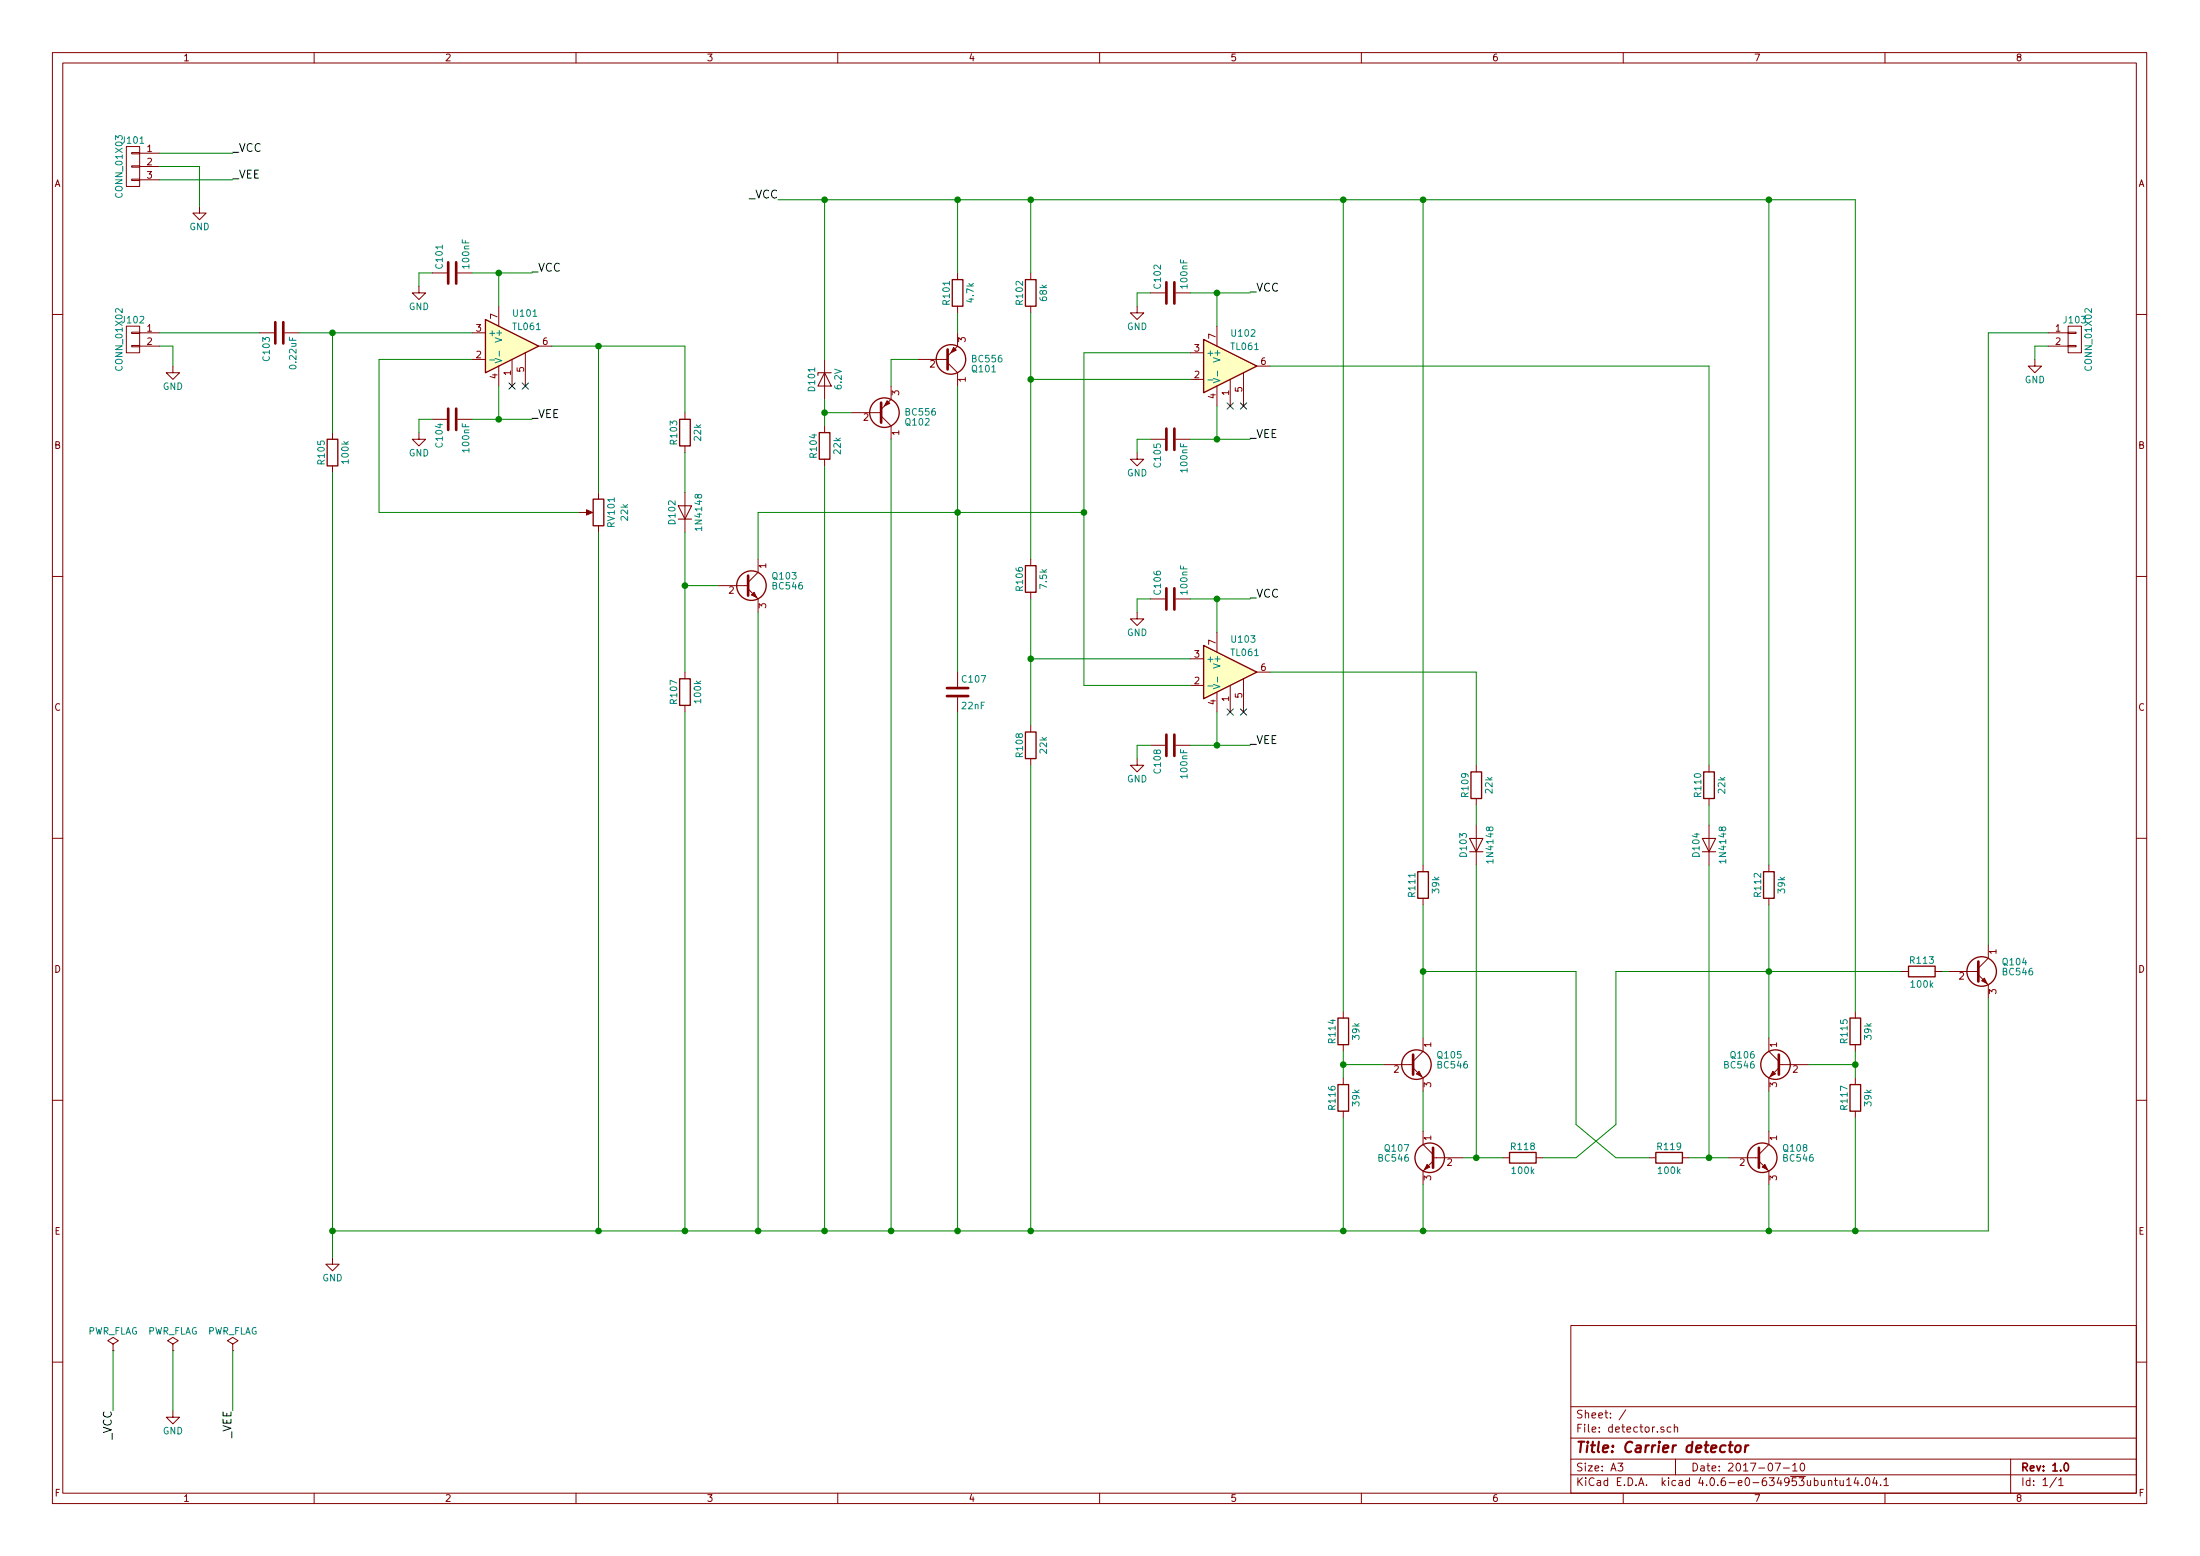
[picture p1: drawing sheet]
EESchema Schematic File Version 2
LIBS:power
LIBS:device
LIBS:transistors
LIBS:conn
LIBS:linear
LIBS:regul
LIBS:74xx
LIBS:cmos4000
LIBS:adc-dac
LIBS:memory
LIBS:xilinx
LIBS:microcontrollers
LIBS:dsp
LIBS:microchip
LIBS:analog_switches
LIBS:motorola
LIBS:texas
LIBS:intel
LIBS:audio
LIBS:interface
LIBS:digital-audio
LIBS:philips
LIBS:display
LIBS:cypress
LIBS:siliconi
LIBS:opto
LIBS:atmel
LIBS:contrib
LIBS:valves
LIBS:74xgxx
LIBS:ac-dc
LIBS:actel
LIBS:allegro
LIBS:Altera
LIBS:analog_devices
LIBS:battery_management
LIBS:bbd
LIBS:bosch
LIBS:brooktre
LIBS:cmos_ieee
LIBS:dc-dc
LIBS:diode
LIBS:elec-unifil
LIBS:ESD_Protection
LIBS:ftdi
LIBS:gennum
LIBS:graphic
LIBS:hc11
LIBS:ir
LIBS:Lattice
LIBS:leds
LIBS:logo
LIBS:maxim
LIBS:mechanical
LIBS:microchip_dspic33dsc
LIBS:microchip_pic10mcu
LIBS:microchip_pic12mcu
LIBS:microchip_pic16mcu
LIBS:microchip_pic18mcu
LIBS:microchip_pic24mcu
LIBS:microchip_pic32mcu
LIBS:modules
LIBS:motor_drivers
LIBS:motors
LIBS:msp430
LIBS:nordicsemi
LIBS:nxp
LIBS:nxp_armmcu
LIBS:onsemi
LIBS:Oscillators
LIBS:powerint
LIBS:Power_Management
LIBS:pspice
LIBS:references
LIBS:relays
LIBS:rfcom
LIBS:sensors
LIBS:silabs
LIBS:stm8
LIBS:stm32
LIBS:supertex
LIBS:switches
LIBS:transf
LIBS:triac_thyristor
LIBS:ttl_ieee
LIBS:video
LIBS:wiznet
LIBS:Worldsemi
LIBS:Xicor
LIBS:zetex
LIBS:Zilog
LIBS:detector-cache
EELAYER 25 0
EELAYER END
$Descr A3 16535 11693
encoding utf-8
Sheet 1 1
Title "Carrier detector"
Date "2017-07-10"
Rev "1.0"
Comp ""
Comment1 ""
Comment2 ""
Comment3 ""
Comment4 ""
$EndDescr
$Comp
L R R103
U 1 1
P 5150 3250
F 0 "R103" V 5230 3250 50  0000 C CNN
F 1 "22k" V 5050 3250 50  0000 C CNN
F 2 "Resistors_THT:R_Axial_DIN0207_L6.3mm_D2.5mm_P10.16mm_Horizontal" V 5080 3250 50  0001 C CNN
F 3 "" H 5150 3250 50  0001 C CNN
	1    5150 3250
	-1   0    0    -1  
$EndComp
$Comp
L TL061 U101
U 1 1
P 3850 2600
F 0 "U101" H 3850 2850 50  0000 L CNN
F 1 "TL061" H 3850 2750 50  0000 L CNN
F 2 "Housings_DIP:DIP-8_W7.62mm_LongPads" H 3900 2650 50  0001 C CNN
F 3 "" H 4000 2750 50  0001 C CNN
	1    3850 2600
	1    0    0    -1  
$EndComp
NoConn ~ 3850 2900
NoConn ~ 3950 2900
Text Label 4000 2050 0    60   ~ 0
_VCC
Text Label 4000 3150 0    60   ~ 0
_VEE
$Comp
L C C101
U 1 1
P 3400 2050
F 0 "C101" H 3425 2150 50  0000 L CNN
F 1 "100nF" H 3425 1950 50  0000 L CNN
F 2 "Capacitors_THT:C_Rect_L11.0mm_W4.3mm_P10.00mm_MKT" H 3438 1900 50  0001 C CNN
F 3 "" H 3400 2050 50  0001 C CNN
	1    3400 2050
	0    -1   -1   0   
$EndComp
$Comp
L C C104
U 1 1
P 3400 3150
F 0 "C104" H 3425 3250 50  0000 L CNN
F 1 "100nF" H 3425 3050 50  0000 L CNN
F 2 "Capacitors_THT:C_Rect_L13.0mm_W6.0mm_P10.00mm_FKS3_FKP3_MKS4" H 3438 3000 50  0001 C CNN
F 3 "" H 3400 3150 50  0001 C CNN
	1    3400 3150
	0    -1   1    0   
$EndComp
$Comp
L GND #PWR01
U 1 1
P 3150 2150
F 0 "#PWR01" H 3150 1900 50  0001 C CNN
F 1 "GND" H 3150 2000 50  0000 C CNN
F 2 "" H 3150 2150 50  0001 C CNN
F 3 "" H 3150 2150 50  0001 C CNN
	1    3150 2150
	1    0    0    -1  
$EndComp
$Comp
L GND #PWR02
U 1 1
P 3150 3250
F 0 "#PWR02" H 3150 3000 50  0001 C CNN
F 1 "GND" H 3150 3100 50  0000 C CNN
F 2 "" H 3150 3250 50  0001 C CNN
F 3 "" H 3150 3250 50  0001 C CNN
	1    3150 3250
	1    0    0    -1  
$EndComp
$Comp
L POT RV101
U 1 1
P 4500 3850
F 0 "RV101" V 4400 3850 50  0000 C CNN
F 1 "22k" V 4300 3850 50  0000 C CNN
F 2 "Potentiometers:Potentiometer_Trimmer_Piher_PT-10h3.8_Vertical_Px3.8mm_Py5.0mm" H 4500 3850 50  0001 C CNN
F 3 "" H 4500 3850 50  0001 C CNN
	1    4500 3850
	-1   0    0    -1  
$EndComp
$Comp
L C C103
U 1 1
P 2100 2500
F 0 "C103" H 2125 2600 50  0000 L CNN
F 1 "0.22uF" H 2125 2400 50  0000 L CNN
F 2 "Capacitors_THT:C_Rect_L7.0mm_W6.0mm_P5.00mm" H 2138 2350 50  0001 C CNN
F 3 "" H 2100 2500 50  0001 C CNN
	1    2100 2500
	0    -1   1    0   
$EndComp
$Comp
L R R105
U 1 1
P 2500 3400
F 0 "R105" V 2580 3400 50  0000 C CNN
F 1 "100k" V 2400 3400 50  0000 C CNN
F 2 "Resistors_THT:R_Axial_DIN0207_L6.3mm_D2.5mm_P10.16mm_Horizontal" V 2430 3400 50  0001 C CNN
F 3 "" H 2500 3400 50  0001 C CNN
	1    2500 3400
	-1   0    0    -1  
$EndComp
$Comp
L 1N4148 D102
U 1 1
P 5150 3850
F 0 "D102" H 5150 3950 50  0000 C CNN
F 1 "1N4148" H 5150 3750 50  0000 C CNN
F 2 "Diodes_THT:D_DO-35_SOD27_P7.62mm_Horizontal" H 5150 3675 50  0001 C CNN
F 3 "" H 5150 3850 50  0001 C CNN
	1    5150 3850
	0    -1   -1   0   
$EndComp
$Comp
L R R107
U 1 1
P 5150 5200
F 0 "R107" V 5230 5200 50  0000 C CNN
F 1 "100k" V 5050 5200 50  0000 C CNN
F 2 "Resistors_THT:R_Axial_DIN0207_L6.3mm_D2.5mm_P10.16mm_Horizontal" V 5080 5200 50  0001 C CNN
F 3 "" H 5150 5200 50  0001 C CNN
	1    5150 5200
	-1   0    0    -1  
$EndComp
$Comp
L BC546 Q103
U 1 1
P 5600 4400
F 0 "Q103" H 5800 4475 50  0000 L CNN
F 1 "BC546" H 5800 4400 50  0000 L CNN
F 2 "TO_SOT_Packages_THT:TO-92_Inline_Wide" H 5800 4325 50  0001 L CIN
F 3 "" H 5600 4400 50  0001 L CNN
	1    5600 4400
	1    0    0    -1  
$EndComp
$Comp
L C C107
U 1 1
P 7200 5200
F 0 "C107" H 7225 5300 50  0000 L CNN
F 1 "22nF" H 7225 5100 50  0000 L CNN
F 2 "Capacitors_THT:C_Rect_L7.2mm_W2.5mm_P5.00mm_FKS2_FKP2_MKS2_MKP2" H 7238 5050 50  0001 C CNN
F 3 "" H 7200 5200 50  0001 C CNN
	1    7200 5200
	1    0    0    -1  
$EndComp
$Comp
L GND #PWR03
U 1 1
P 2500 9450
F 0 "#PWR03" H 2500 9200 50  0001 C CNN
F 1 "GND" H 2500 9300 50  0000 C CNN
F 2 "" H 2500 9450 50  0001 C CNN
F 3 "" H 2500 9450 50  0001 C CNN
	1    2500 9450
	1    0    0    -1  
$EndComp
$Comp
L BC556 Q101
U 1 1
P 7100 2700
F 0 "Q101" H 7300 2775 50  0000 L CNN
F 1 "BC556" H 7300 2700 50  0000 L CNN
F 2 "TO_SOT_Packages_THT:TO-92_Inline_Wide" H 7300 2625 50  0001 L CIN
F 3 "" H 7100 2700 50  0001 L CNN
	1    7100 2700
	1    0    0    1   
$EndComp
$Comp
L R R101
U 1 1
P 7200 2200
F 0 "R101" V 7280 2200 50  0000 C CNN
F 1 "4.7k" V 7100 2200 50  0000 C CNN
F 2 "Resistors_THT:R_Axial_DIN0207_L6.3mm_D2.5mm_P10.16mm_Horizontal" V 7130 2200 50  0001 C CNN
F 3 "" H 7200 2200 50  0001 C CNN
	1    7200 2200
	-1   0    0    -1  
$EndComp
Text Label 5850 1500 2    60   ~ 0
_VCC
$Comp
L BC556 Q102
U 1 1
P 6600 3100
F 0 "Q102" H 6800 3175 50  0000 L CNN
F 1 "BC556" H 6800 3100 50  0000 L CNN
F 2 "TO_SOT_Packages_THT:TO-92_Inline_Wide" H 6800 3025 50  0001 L CIN
F 3 "" H 6600 3100 50  0001 L CNN
	1    6600 3100
	1    0    0    1   
$EndComp
$Comp
L D_Zener D101
U 1 1
P 6200 2850
F 0 "D101" H 6200 2950 50  0000 C CNN
F 1 "6.2V" H 6200 2750 50  0000 C CNN
F 2 "Diodes_THT:D_DO-35_SOD27_P7.62mm_Horizontal" H 6200 2850 50  0001 C CNN
F 3 "" H 6200 2850 50  0001 C CNN
	1    6200 2850
	0    -1   1    0   
$EndComp
$Comp
L R R104
U 1 1
P 6200 3350
F 0 "R104" V 6280 3350 50  0000 C CNN
F 1 "22k" V 6100 3350 50  0000 C CNN
F 2 "Resistors_THT:R_Axial_DIN0207_L6.3mm_D2.5mm_P10.16mm_Horizontal" V 6130 3350 50  0001 C CNN
F 3 "" H 6200 3350 50  0001 C CNN
	1    6200 3350
	-1   0    0    -1  
$EndComp
$Comp
L R R102
U 1 1
P 7750 2200
F 0 "R102" V 7830 2200 50  0000 C CNN
F 1 "68k" V 7650 2200 50  0000 C CNN
F 2 "Resistors_THT:R_Axial_DIN0414_L11.9mm_D4.5mm_P20.32mm_Horizontal" V 7680 2200 50  0001 C CNN
F 3 "" H 7750 2200 50  0001 C CNN
	1    7750 2200
	-1   0    0    -1  
$EndComp
$Comp
L R R106
U 1 1
P 7750 4350
F 0 "R106" V 7830 4350 50  0000 C CNN
F 1 "7.5k" V 7650 4350 50  0000 C CNN
F 2 "Resistors_THT:R_Axial_DIN0414_L11.9mm_D4.5mm_P20.32mm_Horizontal" V 7680 4350 50  0001 C CNN
F 3 "" H 7750 4350 50  0001 C CNN
	1    7750 4350
	-1   0    0    -1  
$EndComp
$Comp
L R R108
U 1 1
P 7750 5600
F 0 "R108" V 7830 5600 50  0000 C CNN
F 1 "22k" V 7650 5600 50  0000 C CNN
F 2 "Resistors_THT:R_Axial_DIN0207_L6.3mm_D2.5mm_P10.16mm_Horizontal" V 7680 5600 50  0001 C CNN
F 3 "" H 7750 5600 50  0001 C CNN
	1    7750 5600
	-1   0    0    -1  
$EndComp
$Comp
L R R109
U 1 1
P 11100 5900
F 0 "R109" V 11180 5900 50  0000 C CNN
F 1 "22k" V 11000 5900 50  0000 C CNN
F 2 "Resistors_THT:R_Axial_DIN0207_L6.3mm_D2.5mm_P10.16mm_Horizontal" V 11030 5900 50  0001 C CNN
F 3 "" H 11100 5900 50  0001 C CNN
	1    11100 5900
	-1   0    0    1   
$EndComp
$Comp
L 1N4148 D103
U 1 1
P 11100 6350
F 0 "D103" H 11100 6450 50  0000 C CNN
F 1 "1N4148" H 11100 6250 50  0000 C CNN
F 2 "Diodes_THT:D_DO-35_SOD27_P7.62mm_Horizontal" H 11100 6175 50  0001 C CNN
F 3 "" H 11100 6350 50  0001 C CNN
	1    11100 6350
	0    -1   -1   0   
$EndComp
$Comp
L TL061 U102
U 1 1
P 9250 2750
F 0 "U102" H 9250 3000 50  0000 L CNN
F 1 "TL061" H 9250 2900 50  0000 L CNN
F 2 "Housings_DIP:DIP-8_W7.62mm_LongPads" H 9300 2800 50  0001 C CNN
F 3 "" H 9400 2900 50  0001 C CNN
	1    9250 2750
	1    0    0    -1  
$EndComp
NoConn ~ 9250 3050
NoConn ~ 9350 3050
Text Label 9400 2200 0    60   ~ 0
_VCC
Text Label 9400 3300 0    60   ~ 0
_VEE
$Comp
L C C102
U 1 1
P 8800 2200
F 0 "C102" H 8825 2300 50  0000 L CNN
F 1 "100nF" H 8825 2100 50  0000 L CNN
F 2 "Capacitors_THT:C_Rect_L11.0mm_W4.3mm_P10.00mm_MKT" H 8838 2050 50  0001 C CNN
F 3 "" H 8800 2200 50  0001 C CNN
	1    8800 2200
	0    -1   -1   0   
$EndComp
$Comp
L C C105
U 1 1
P 8800 3300
F 0 "C105" H 8825 3400 50  0000 L CNN
F 1 "100nF" H 8825 3200 50  0000 L CNN
F 2 "Capacitors_THT:C_Rect_L13.0mm_W6.0mm_P10.00mm_FKS3_FKP3_MKS4" H 8838 3150 50  0001 C CNN
F 3 "" H 8800 3300 50  0001 C CNN
	1    8800 3300
	0    -1   1    0   
$EndComp
$Comp
L GND #PWR04
U 1 1
P 8550 2300
F 0 "#PWR04" H 8550 2050 50  0001 C CNN
F 1 "GND" H 8550 2150 50  0000 C CNN
F 2 "" H 8550 2300 50  0001 C CNN
F 3 "" H 8550 2300 50  0001 C CNN
	1    8550 2300
	1    0    0    -1  
$EndComp
$Comp
L GND #PWR05
U 1 1
P 8550 3400
F 0 "#PWR05" H 8550 3150 50  0001 C CNN
F 1 "GND" H 8550 3250 50  0000 C CNN
F 2 "" H 8550 3400 50  0001 C CNN
F 3 "" H 8550 3400 50  0001 C CNN
	1    8550 3400
	1    0    0    -1  
$EndComp
$Comp
L TL061 U103
U 1 1
P 9250 5050
F 0 "U103" H 9250 5300 50  0000 L CNN
F 1 "TL061" H 9250 5200 50  0000 L CNN
F 2 "Housings_DIP:DIP-8_W7.62mm_LongPads" H 9300 5100 50  0001 C CNN
F 3 "" H 9400 5200 50  0001 C CNN
	1    9250 5050
	1    0    0    -1  
$EndComp
NoConn ~ 9250 5350
NoConn ~ 9350 5350
Text Label 9400 4500 0    60   ~ 0
_VCC
Text Label 9400 5600 0    60   ~ 0
_VEE
$Comp
L C C106
U 1 1
P 8800 4500
F 0 "C106" H 8825 4600 50  0000 L CNN
F 1 "100nF" H 8825 4400 50  0000 L CNN
F 2 "Capacitors_THT:C_Rect_L13.0mm_W6.0mm_P10.00mm_FKS3_FKP3_MKS4" H 8838 4350 50  0001 C CNN
F 3 "" H 8800 4500 50  0001 C CNN
	1    8800 4500
	0    -1   -1   0   
$EndComp
$Comp
L C C108
U 1 1
P 8800 5600
F 0 "C108" H 8825 5700 50  0000 L CNN
F 1 "100nF" H 8825 5500 50  0000 L CNN
F 2 "Capacitors_THT:C_Rect_L13.0mm_W6.0mm_P10.00mm_FKS3_FKP3_MKS4" H 8838 5450 50  0001 C CNN
F 3 "" H 8800 5600 50  0001 C CNN
	1    8800 5600
	0    -1   1    0   
$EndComp
$Comp
L GND #PWR06
U 1 1
P 8550 4600
F 0 "#PWR06" H 8550 4350 50  0001 C CNN
F 1 "GND" H 8550 4450 50  0000 C CNN
F 2 "" H 8550 4600 50  0001 C CNN
F 3 "" H 8550 4600 50  0001 C CNN
	1    8550 4600
	1    0    0    -1  
$EndComp
$Comp
L GND #PWR07
U 1 1
P 8550 5700
F 0 "#PWR07" H 8550 5450 50  0001 C CNN
F 1 "GND" H 8550 5550 50  0000 C CNN
F 2 "" H 8550 5700 50  0001 C CNN
F 3 "" H 8550 5700 50  0001 C CNN
	1    8550 5700
	1    0    0    -1  
$EndComp
$Comp
L BC546 Q105
U 1 1
P 10600 8000
F 0 "Q105" H 10800 8075 50  0000 L CNN
F 1 "BC546" H 10800 8000 50  0000 L CNN
F 2 "TO_SOT_Packages_THT:TO-92_Inline_Wide" H 10800 7925 50  0001 L CIN
F 3 "" H 10600 8000 50  0001 L CNN
	1    10600 8000
	1    0    0    -1  
$EndComp
$Comp
L BC546 Q106
U 1 1
P 13400 8000
F 0 "Q106" H 13600 8075 50  0000 L CNN
F 1 "BC546" H 13600 8000 50  0000 L CNN
F 2 "TO_SOT_Packages_THT:TO-92_Inline_Wide" H 13600 7925 50  0001 L CIN
F 3 "" H 13400 8000 50  0001 L CNN
	1    13400 8000
	-1   0    0    -1  
$EndComp
$Comp
L BC546 Q107
U 1 1
P 10800 8700
F 0 "Q107" H 11000 8775 50  0000 L CNN
F 1 "BC546" H 11000 8700 50  0000 L CNN
F 2 "TO_SOT_Packages_THT:TO-92_Inline_Wide" H 11000 8625 50  0001 L CIN
F 3 "" H 10800 8700 50  0001 L CNN
	1    10800 8700
	-1   0    0    -1  
$EndComp
$Comp
L BC546 Q108
U 1 1
P 13200 8700
F 0 "Q108" H 13400 8775 50  0000 L CNN
F 1 "BC546" H 13400 8700 50  0000 L CNN
F 2 "TO_SOT_Packages_THT:TO-92_Inline_Wide" H 13400 8625 50  0001 L CIN
F 3 "" H 13200 8700 50  0001 L CNN
	1    13200 8700
	1    0    0    -1  
$EndComp
$Comp
L R R111
U 1 1
P 10700 6650
F 0 "R111" V 10780 6650 50  0000 C CNN
F 1 "39k" V 10600 6650 50  0000 C CNN
F 2 "Resistors_THT:R_Axial_DIN0411_L9.9mm_D3.6mm_P15.24mm_Horizontal" V 10630 6650 50  0001 C CNN
F 3 "" H 10700 6650 50  0001 C CNN
	1    10700 6650
	-1   0    0    -1  
$EndComp
$Comp
L R R112
U 1 1
P 13300 6650
F 0 "R112" V 13380 6650 50  0000 C CNN
F 1 "39k" V 13200 6650 50  0000 C CNN
F 2 "Resistors_THT:R_Axial_DIN0411_L9.9mm_D3.6mm_P15.24mm_Horizontal" V 13230 6650 50  0001 C CNN
F 3 "" H 13300 6650 50  0001 C CNN
	1    13300 6650
	-1   0    0    -1  
$EndComp
$Comp
L R R118
U 1 1
P 11450 8700
F 0 "R118" V 11530 8700 50  0000 C CNN
F 1 "100k" V 11350 8700 50  0000 C CNN
F 2 "Resistors_THT:R_Axial_DIN0207_L6.3mm_D2.5mm_P10.16mm_Horizontal" V 11380 8700 50  0001 C CNN
F 3 "" H 11450 8700 50  0001 C CNN
	1    11450 8700
	0    -1   -1   0   
$EndComp
$Comp
L R R119
U 1 1
P 12550 8700
F 0 "R119" V 12630 8700 50  0000 C CNN
F 1 "100k" V 12450 8700 50  0000 C CNN
F 2 "Resistors_THT:R_Axial_DIN0207_L6.3mm_D2.5mm_P10.16mm_Horizontal" V 12480 8700 50  0001 C CNN
F 3 "" H 12550 8700 50  0001 C CNN
	1    12550 8700
	0    -1   -1   0   
$EndComp
$Comp
L R R114
U 1 1
P 10100 7750
F 0 "R114" V 10180 7750 50  0000 C CNN
F 1 "39k" V 10000 7750 50  0000 C CNN
F 2 "Resistors_THT:R_Axial_DIN0411_L9.9mm_D3.6mm_P15.24mm_Horizontal" V 10030 7750 50  0001 C CNN
F 3 "" H 10100 7750 50  0001 C CNN
	1    10100 7750
	-1   0    0    -1  
$EndComp
$Comp
L R R116
U 1 1
P 10100 8250
F 0 "R116" V 10180 8250 50  0000 C CNN
F 1 "39k" V 10000 8250 50  0000 C CNN
F 2 "Resistors_THT:R_Axial_DIN0411_L9.9mm_D3.6mm_P15.24mm_Horizontal" V 10030 8250 50  0001 C CNN
F 3 "" H 10100 8250 50  0001 C CNN
	1    10100 8250
	-1   0    0    -1  
$EndComp
$Comp
L R R115
U 1 1
P 13950 7750
F 0 "R115" V 14030 7750 50  0000 C CNN
F 1 "39k" V 13850 7750 50  0000 C CNN
F 2 "Resistors_THT:R_Axial_DIN0411_L9.9mm_D3.6mm_P15.24mm_Horizontal" V 13880 7750 50  0001 C CNN
F 3 "" H 13950 7750 50  0001 C CNN
	1    13950 7750
	-1   0    0    -1  
$EndComp
$Comp
L R R117
U 1 1
P 13950 8250
F 0 "R117" V 14030 8250 50  0000 C CNN
F 1 "39k" V 13850 8250 50  0000 C CNN
F 2 "Resistors_THT:R_Axial_DIN0411_L9.9mm_D3.6mm_P15.24mm_Horizontal" V 13880 8250 50  0001 C CNN
F 3 "" H 13950 8250 50  0001 C CNN
	1    13950 8250
	-1   0    0    -1  
$EndComp
$Comp
L R R110
U 1 1
P 12850 5900
F 0 "R110" V 12930 5900 50  0000 C CNN
F 1 "22k" V 12750 5900 50  0000 C CNN
F 2 "Resistors_THT:R_Axial_DIN0207_L6.3mm_D2.5mm_P10.16mm_Horizontal" V 12780 5900 50  0001 C CNN
F 3 "" H 12850 5900 50  0001 C CNN
	1    12850 5900
	-1   0    0    1   
$EndComp
$Comp
L 1N4148 D104
U 1 1
P 12850 6350
F 0 "D104" H 12850 6450 50  0000 C CNN
F 1 "1N4148" H 12850 6250 50  0000 C CNN
F 2 "Diodes_THT:D_DO-35_SOD27_P7.62mm_Horizontal" H 12850 6175 50  0001 C CNN
F 3 "" H 12850 6350 50  0001 C CNN
	1    12850 6350
	0    -1   -1   0   
$EndComp
$Comp
L CONN_01X02 J103
U 1 1
P 15600 2550
F 0 "J103" H 15600 2700 50  0000 C CNN
F 1 "CONN_01X02" V 15700 2550 50  0000 C CNN
F 2 "Pin_Headers:Pin_Header_Straight_1x02_Pitch2.54mm" H 15600 2550 50  0001 C CNN
F 3 "" H 15600 2550 50  0001 C CNN
	1    15600 2550
	1    0    0    -1  
$EndComp
$Comp
L CONN_01X02 J102
U 1 1
P 1000 2550
F 0 "J102" H 1000 2700 50  0000 C CNN
F 1 "CONN_01X02" V 1100 2550 50  0000 C CNN
F 2 "Pin_Headers:Pin_Header_Straight_1x02_Pitch2.54mm" H 1000 2550 50  0001 C CNN
F 3 "" H 1000 2550 50  0001 C CNN
	1    1000 2550
	-1   0    0    -1  
$EndComp
$Comp
L CONN_01X03 J101
U 1 1
P 1000 1250
F 0 "J101" H 1000 1450 50  0000 C CNN
F 1 "CONN_01X03" V 1100 1250 50  0000 C CNN
F 2 "Pin_Headers:Pin_Header_Straight_1x03_Pitch2.54mm" H 1000 1250 50  0001 C CNN
F 3 "" H 1000 1250 50  0001 C CNN
	1    1000 1250
	-1   0    0    -1  
$EndComp
$Comp
L GND #PWR08
U 1 1
P 1300 2750
F 0 "#PWR08" H 1300 2500 50  0001 C CNN
F 1 "GND" H 1300 2600 50  0000 C CNN
F 2 "" H 1300 2750 50  0001 C CNN
F 3 "" H 1300 2750 50  0001 C CNN
	1    1300 2750
	1    0    0    -1  
$EndComp
Wire Wire Line
	3550 2050 4000 2050
Wire Wire Line
	3750 2050 3750 2300
Wire Wire Line
	3550 3150 4000 3150
Wire Wire Line
	3750 3150 3750 2900
Connection ~ 3750 3150
Connection ~ 3750 2050
Wire Wire Line
	3250 2050 3150 2050
Wire Wire Line
	3150 2050 3150 2150
Wire Wire Line
	3250 3150 3150 3150
Wire Wire Line
	3150 3150 3150 3250
Wire Wire Line
	4150 2600 5150 2600
Wire Wire Line
	4500 2600 4500 3700
Wire Wire Line
	3550 2700 2850 2700
Wire Wire Line
	2850 2700 2850 3850
Wire Wire Line
	2850 3850 4350 3850
Wire Wire Line
	4500 9250 4500 4000
Wire Wire Line
	2250 2500 3550 2500
Wire Wire Line
	2500 3250 2500 2500
Connection ~ 2500 2500
Wire Wire Line
	2500 3550 2500 9450
Wire Wire Line
	5150 4400 5400 4400
Wire Wire Line
	5150 4000 5150 5050
Wire Wire Line
	5150 9250 5150 5350
Connection ~ 5150 4400
Wire Wire Line
	5700 9250 5700 4600
Wire Wire Line
	5700 4200 5700 3850
Wire Wire Line
	5700 3850 8150 3850
Wire Wire Line
	7200 2900 7200 5050
Wire Wire Line
	7200 9250 7200 5350
Connection ~ 7200 3850
Wire Wire Line
	7200 2350 7200 2500
Wire Wire Line
	6700 2700 6900 2700
Wire Wire Line
	6700 2900 6700 2700
Wire Wire Line
	6700 9250 6700 3300
Wire Wire Line
	6200 2700 6200 1500
Wire Wire Line
	5850 1500 13950 1500
Connection ~ 7200 1500
Wire Wire Line
	6200 3000 6200 3200
Wire Wire Line
	6400 3100 6200 3100
Connection ~ 6200 3100
Wire Wire Line
	6200 9250 6200 3500
Wire Wire Line
	2500 9250 14950 9250
Connection ~ 2500 9250
Connection ~ 4500 9250
Connection ~ 5150 9250
Connection ~ 5700 9250
Connection ~ 6200 9250
Connection ~ 6700 9250
Wire Wire Line
	7750 1500 7750 2050
Connection ~ 6200 1500
Wire Wire Line
	7200 1500 7200 2050
Wire Wire Line
	7750 9250 7750 5750
Connection ~ 7200 9250
Wire Wire Line
	8950 2200 9400 2200
Wire Wire Line
	9150 2200 9150 2450
Wire Wire Line
	8950 3300 9400 3300
Wire Wire Line
	9150 3300 9150 3050
Connection ~ 9150 3300
Connection ~ 9150 2200
Wire Wire Line
	8650 2200 8550 2200
Wire Wire Line
	8550 2200 8550 2300
Wire Wire Line
	8650 3300 8550 3300
Wire Wire Line
	8550 3300 8550 3400
Wire Wire Line
	8950 4500 9400 4500
Wire Wire Line
	9150 4500 9150 4750
Wire Wire Line
	8950 5600 9400 5600
Wire Wire Line
	9150 5600 9150 5350
Connection ~ 9150 5600
Connection ~ 9150 4500
Wire Wire Line
	8650 4500 8550 4500
Wire Wire Line
	8550 4500 8550 4600
Wire Wire Line
	8650 5600 8550 5600
Wire Wire Line
	8550 5600 8550 5700
Wire Wire Line
	7750 2350 7750 4200
Wire Wire Line
	7750 4500 7750 5450
Wire Wire Line
	8950 2850 7750 2850
Connection ~ 7750 2850
Wire Wire Line
	8950 4950 7750 4950
Connection ~ 7750 4950
Wire Wire Line
	8950 2650 8150 2650
Wire Wire Line
	8150 2650 8150 5150
Wire Wire Line
	8150 5150 8950 5150
Connection ~ 8150 3850
Wire Wire Line
	10700 6800 10700 7800
Wire Wire Line
	13300 6800 13300 7800
Wire Wire Line
	10700 8200 10700 8500
Wire Wire Line
	13300 8200 13300 8500
Wire Wire Line
	12700 8700 13000 8700
Wire Wire Line
	11000 8700 11300 8700
Wire Wire Line
	10700 9250 10700 8900
Wire Wire Line
	13300 9250 13300 8900
Connection ~ 12850 8700
Wire Wire Line
	11600 8700 11850 8700
Wire Wire Line
	12400 8700 12150 8700
Wire Wire Line
	12150 7300 14300 7300
Wire Wire Line
	12150 7300 12150 8450
Connection ~ 13300 7300
Wire Wire Line
	10700 7300 11850 7300
Wire Wire Line
	11850 7300 11850 8450
Connection ~ 10700 7300
Wire Wire Line
	11850 8450 12150 8700
Wire Wire Line
	12150 8450 11850 8700
Connection ~ 7750 9250
Connection ~ 10700 9250
Wire Wire Line
	10700 1500 10700 6500
Connection ~ 7750 1500
Wire Wire Line
	13300 1500 13300 6500
Connection ~ 10700 1500
Wire Wire Line
	10100 7900 10100 8100
Wire Wire Line
	10400 8000 10100 8000
Connection ~ 10100 8000
Wire Wire Line
	13950 7900 13950 8100
Wire Wire Line
	13600 8000 13950 8000
Connection ~ 13950 8000
Wire Wire Line
	13950 9250 13950 8400
Connection ~ 13300 9250
Wire Wire Line
	10100 8400 10100 9250
Connection ~ 10100 9250
Wire Wire Line
	10100 7600 10100 1500
Connection ~ 10100 1500
Wire Wire Line
	13950 1500 13950 7600
Connection ~ 13300 1500
Wire Wire Line
	5150 2600 5150 3100
Connection ~ 4500 2600
Wire Wire Line
	5150 3400 5150 3700
Wire Wire Line
	11100 6500 11100 8700
Connection ~ 11100 8700
Wire Wire Line
	11100 6050 11100 6200
Wire Wire Line
	12850 6050 12850 6200
Wire Wire Line
	12850 6500 12850 8700
Wire Wire Line
	1200 2500 1950 2500
Wire Wire Line
	1200 2600 1300 2600
Wire Wire Line
	1300 2600 1300 2750
Wire Wire Line
	9550 2750 12850 2750
Wire Wire Line
	12850 2750 12850 5750
Wire Wire Line
	9550 5050 11100 5050
Wire Wire Line
	11100 5050 11100 5750
$Comp
L BC546 Q104
U 1 1
P 14850 7300
F 0 "Q104" H 15050 7375 50  0000 L CNN
F 1 "BC546" H 15050 7300 50  0000 L CNN
F 2 "TO_SOT_Packages_THT:TO-92_Inline_Wide" H 15050 7225 50  0001 L CIN
F 3 "" H 14850 7300 50  0001 L CNN
	1    14850 7300
	1    0    0    -1  
$EndComp
$Comp
L R R113
U 1 1
P 14450 7300
F 0 "R113" V 14530 7300 50  0000 C CNN
F 1 "100k" V 14350 7300 50  0000 C CNN
F 2 "Resistors_THT:R_Axial_DIN0207_L6.3mm_D2.5mm_P10.16mm_Horizontal" V 14380 7300 50  0001 C CNN
F 3 "" H 14450 7300 50  0001 C CNN
	1    14450 7300
	0    -1   -1   0   
$EndComp
Wire Wire Line
	14600 7300 14650 7300
Wire Wire Line
	14950 9250 14950 7500
Connection ~ 13950 9250
Wire Wire Line
	14950 7100 14950 2500
Wire Wire Line
	14950 2500 15400 2500
$Comp
L GND #PWR09
U 1 1
P 15300 2700
F 0 "#PWR09" H 15300 2450 50  0001 C CNN
F 1 "GND" H 15300 2550 50  0000 C CNN
F 2 "" H 15300 2700 50  0001 C CNN
F 3 "" H 15300 2700 50  0001 C CNN
	1    15300 2700
	1    0    0    -1  
$EndComp
Wire Wire Line
	15400 2600 15300 2600
Wire Wire Line
	15300 2600 15300 2700
Text Label 1750 1150 0    60   ~ 0
_VCC
Text Label 1750 1350 0    60   ~ 0
_VEE
$Comp
L GND #PWR010
U 1 1
P 1500 1550
F 0 "#PWR010" H 1500 1300 50  0001 C CNN
F 1 "GND" H 1500 1400 50  0000 C CNN
F 2 "" H 1500 1550 50  0001 C CNN
F 3 "" H 1500 1550 50  0001 C CNN
	1    1500 1550
	1    0    0    -1  
$EndComp
Wire Wire Line
	1200 1150 1750 1150
Wire Wire Line
	1200 1350 1750 1350
Wire Wire Line
	1200 1250 1500 1250
Wire Wire Line
	1500 1250 1500 1550
Text Label 850  10600 3    60   ~ 0
_VCC
Text Label 1750 10600 3    60   ~ 0
_VEE
$Comp
L GND #PWR011
U 1 1
P 1300 10600
F 0 "#PWR011" H 1300 10350 50  0001 C CNN
F 1 "GND" H 1300 10450 50  0000 C CNN
F 2 "" H 1300 10600 50  0001 C CNN
F 3 "" H 1300 10600 50  0001 C CNN
	1    1300 10600
	1    0    0    -1  
$EndComp
$Comp
L PWR_FLAG #FLG012
U 1 1
P 850 10150
F 0 "#FLG012" H 850 10225 50  0001 C CNN
F 1 "PWR_FLAG" H 850 10300 50  0000 C CNN
F 2 "" H 850 10150 50  0001 C CNN
F 3 "" H 850 10150 50  0001 C CNN
	1    850  10150
	1    0    0    -1  
$EndComp
$Comp
L PWR_FLAG #FLG013
U 1 1
P 1300 10150
F 0 "#FLG013" H 1300 10225 50  0001 C CNN
F 1 "PWR_FLAG" H 1300 10300 50  0000 C CNN
F 2 "" H 1300 10150 50  0001 C CNN
F 3 "" H 1300 10150 50  0001 C CNN
	1    1300 10150
	1    0    0    -1  
$EndComp
$Comp
L PWR_FLAG #FLG014
U 1 1
P 1750 10150
F 0 "#FLG014" H 1750 10225 50  0001 C CNN
F 1 "PWR_FLAG" H 1750 10300 50  0000 C CNN
F 2 "" H 1750 10150 50  0001 C CNN
F 3 "" H 1750 10150 50  0001 C CNN
	1    1750 10150
	1    0    0    -1  
$EndComp
Wire Wire Line
	850  10150 850  10600
Wire Wire Line
	1300 10150 1300 10600
Wire Wire Line
	1750 10150 1750 10600
$EndSCHEMATC
